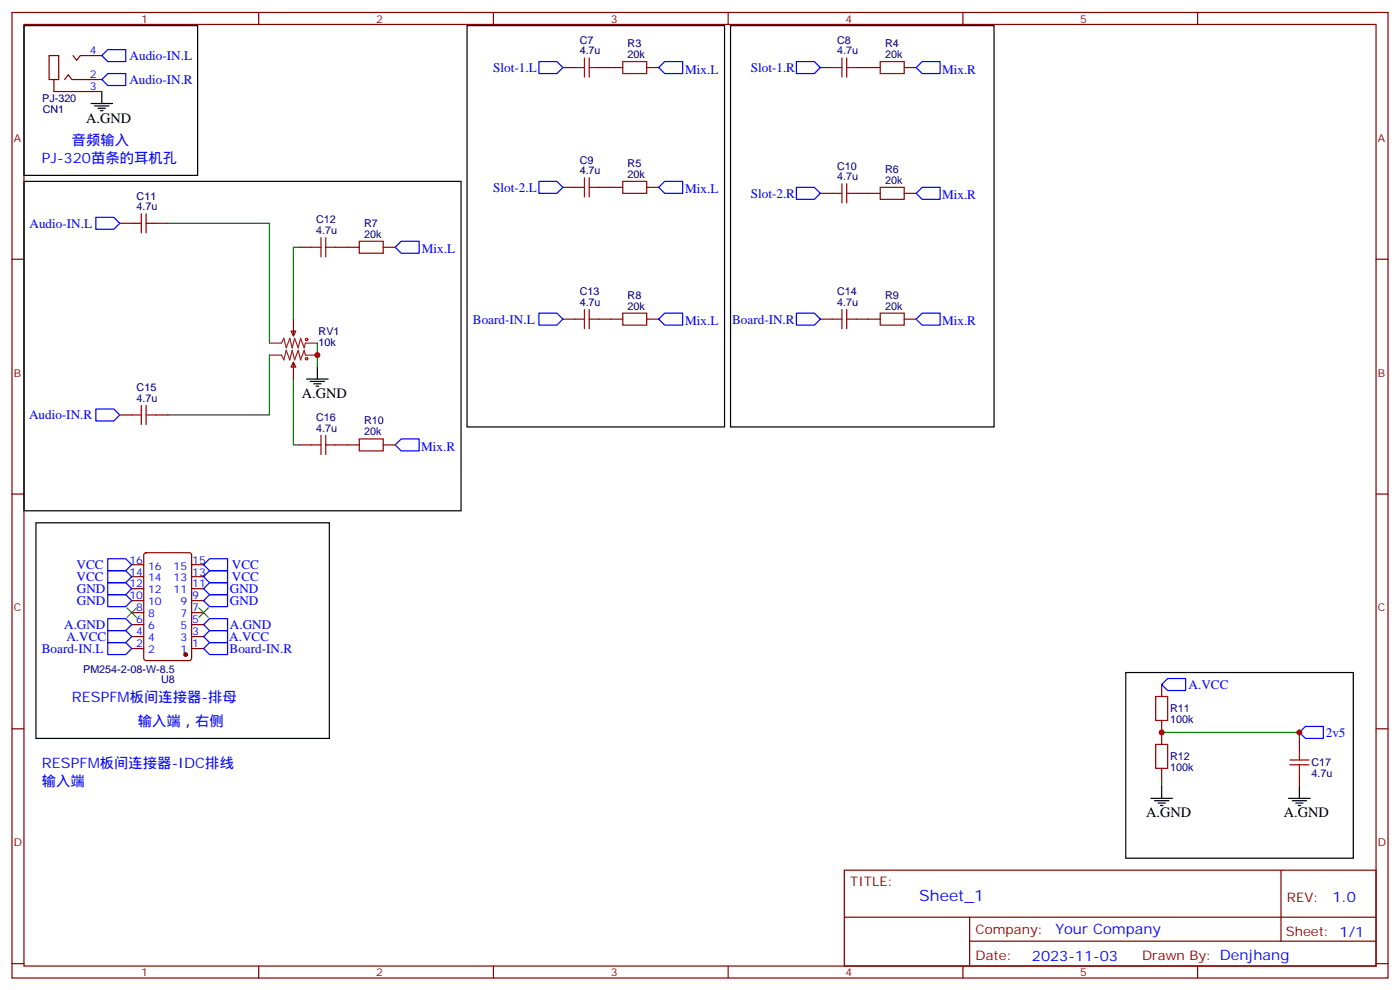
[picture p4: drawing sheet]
<svg xmlns="http://www.w3.org/2000/svg" width="412mm" height="292mm" viewBox="0 0 412 292" stroke-linecap="round" stroke-linejoin="round" font-family="sans-serif">
<g fill="none" stroke="#870000" stroke-width=".35">
<path d="M3.5 3.7h405.4v284.3h-405.4zM7.1 7.2h398.2v277.3h-398.2zM14.5 16.4h2.8v7h-2.8zM21.5 16.4l1.1 1.4 1-1.4h6.4M76.2 3.7v3.5M145.3 3.7v3.5M165.8 19.9h3.5M176.4 19.9h7M190.5 19.9h3.5M214.5 3.7v3.5M241.7 19.9h3.5M252.2 19.9h7.1"/>
<path d="M266.3 19.9h3.6M283.6 3.7v3.5M352.8 3.7v3.5M15.9 23.4v3.6h14.1M19 23.4l1.1-1.4 1.1 1.4h8.8M165.8 55.2h3.5M176.4 55.2h7M190.5 55.2h3.5M241.7 56.9h3.5M252.2 56.9h7.1M266.3 56.9h3.6M3.5 76.3h3.6"/>
<path d="M35.3 65.8h3.5M45.9 65.8h3.5M88.2 72.8h3.5M98.8 72.8h7M112.9 72.8h3.5M405.3 76.3h3.6M85.7 97.5h1.4l-.7 1.4zM86.4 94v4.9M165.8 94h3.5M176.4 94h7M190.5 94h3.5M241.7 94h3.5"/>
<path d="M252.2 94h7.1M266.3 94h3.6M86.4 106.7l.7 1.4h-1.4zM86.4 106.7v4.9M35.3 122.2h3.5M45.9 122.2h3.5M88.2 131h3.5M98.8 131h7M112.9 131h3.5M3.5 145.5h3.6M405.3 145.5h3.6M38.8 166.3h3.5"/>
<path d="M38.8 169.8h3.5M38.8 173.4h3.5M38.8 176.9h3.5M42.6 163l.4-.2h12.7l.7 .4v30.6l-.4 .7h-13l-.6-.4-.1-30.6zM56.4 166.3h3.6M56.4 169.8h3.6M56.4 173.4h3.6M56.4 176.9h3.6M38.8 191h3.5M38.8 187.5h3.5M38.8 183.9h3.5M38.8 180.4h3.5"/>
<path d="M56.4 191h3.6M56.4 187.5h3.6M56.4 183.9h3.6M56.4 180.4h3.6M3.5 214.6h3.6M342.2 201.6v3.5M342.2 212.2v7M382.8 217.5v3.5M405.3 214.6h3.6M342.2 226.3v3.5M382.8 228v3.6M248.7 256.3h156.6v28.2h-156.6z"/>
<path d="M377.3 256.3v20.9M248.7 270.1h156.5M285.6 277.2h119.6M285.6 270.1v14.1M3.5 283.8h3.6M76.2 284.5v3.5M145.3 284.5v3.5M214.5 284.5v3.5M283.6 284.5v3.5M352.8 284.5v3.5M405.3 283.8h3.6"/>
</g>
<path d="M49.4 65.8h30v35.2M88.2 72.8h-1.8v21.2M79.4 104.6v17.6h-30M86.4 111.6v19.4h1.8M93.5 101v7.1M342.2 215.7h40.6v1.8M342.2 229.8v1.8" fill="none" stroke="#008700" stroke-width=".35"/>
<g fill="none" stroke="#000" stroke-width=".35">
<path d="M7.1 7.5h51.1v44.1h-51.1zM137.6 7.5h75.8v118.2h-75.8zM215.2 7.5h77.6v118.2h-77.6zM26.8 30.5h6.4M27.9 31.2h4.2M28.9 31.9h2.1M29.6 32.6h.7M30 27v3.5M7.1 53.4h128.7v97h-128.7zM90.3 111.6h6.4M91.4 112.3h4.2M92.4 113h2.1"/>
<path d="M93.1 113.7h.7M93.5 108.1v3.5M10.6 154h86.4v63.5h-86.4zM331.6 198h67v54.7h-67zM339 235.1h6.4M340.1 235.8h4.2M341.1 236.5h2.2M341.8 237.2h.7M342.2 231.6v3.5M379.6 235.1h6.3M380.6 235.8h4.3M381.7 236.5h2.1"/>
<path d="M382.4 237.2h.7M382.8 231.6v3.5"/>
</g>
<g fill="none" stroke="#a10000" stroke-width=".35">
<path d="M169.3 19.9h2.9M172.2 17.1v5.6M173.6 17.1v5.6M173.6 19.9h2.8M183.4 18.1h7.1v3.6h-7.1zM245.2 19.9h2.8M248 17.1v5.6M249.4 17.1v5.6M249.4 19.9h2.8M259.3 18.1h7v3.6h-7zM169.3 55.2h2.9M172.2 52.4v5.6"/>
<path d="M173.6 52.4v5.6M173.6 55.2h2.8M183.4 53.4h7.1v3.5h-7.1zM245.2 56.9h2.8M248 54.1v5.7M249.4 54.1v5.7M249.4 56.9h2.8M259.3 55.2h7v3.5h-7zM38.8 65.8h2.8M41.6 62.9v5.7M43 62.9v5.7M43 65.8h2.9"/>
<path d="M91.7 72.8h2.8M94.5 70v5.6M96 72.8h2.8M96 70v5.6M105.8 71h7.1v3.6h-7.1zM169.3 94h2.9M172.2 91.2v5.6M173.6 94h2.8M173.6 91.2v5.6M183.4 92.2h7.1v3.5h-7.1zM245.2 94h2.8M248 91.2v5.6"/>
<path d="M249.4 94h2.8M249.4 91.2v5.6M259.3 92.2h7v3.5h-7zM41.6 119.4v5.6M43 119.4v5.6M38.8 122.2h2.8M43 122.2h2.9M91.7 131h2.8M94.5 128.2v5.6M96 128.2v5.6M96 131h2.8M105.8 129.3h7.1v3.5h-7.1z"/>
<path d="M340.4 219.2h3.6v7.1h-3.6zM340.4 205.1h3.6v7.1h-3.6zM379.9 225.2h5.7M379.9 223.8h5.7M382.8 221v2.8M382.8 225.2v2.8"/>
<circle cx="90.3" cy="100" r=".35"/>
<circle cx="90.3" cy="105.6" r=".35"/>
</g>
<g fill="none" stroke="#00f" stroke-width=".35">
<path d="M31.7 14.6h5.3v3.5h-5.3l-1.7-1.7zM158.7 18.1h5.3l1.8 1.8-1.8 1.8h-5.3zM195.8 18.1h5.3v3.6h-5.3l-1.8-1.8zM234.6 18.1h5.3l1.8 1.8-1.8 1.8h-5.3zM271.6 18.1h5.3v3.6h-5.3l-1.7-1.8zM31.7 21.7h5.3v3.5h-5.3l-1.7-1.8zM158.7 53.4h5.3l1.8 1.8-1.8 1.7h-5.3zM195.8 53.4h5.3v3.5h-5.3l-1.8-1.7zM234.6 55.2h5.3l1.8 1.7-1.8 1.8h-5.3zM271.6 55.2h5.3v3.5h-5.3l-1.7-1.8zM28.2 64h5.3l1.8 1.8-1.8 1.7h-5.3zM118.2 71h5.3v3.6h-5.3l-1.8-1.8z"/>
<path d="M158.7 92.2h5.3l1.8 1.8-1.8 1.7h-5.3zM195.8 92.2h5.3v3.5h-5.3l-1.8-1.7zM234.6 92.2h5.3l1.8 1.8-1.8 1.7h-5.3zM271.6 92.2h5.3v3.5h-5.3l-1.7-1.7zM28.2 120.4h5.3l1.8 1.8-1.8 1.8h-5.3zM118.2 129.3h5.3v3.5h-5.3l-1.8-1.8zM31.7 168.1h5.3l1.8 1.7-1.8 1.8h-5.3zM31.7 164.5h5.3l1.8 1.8-1.8 1.8h-5.3zM31.7 175.1h5.3l1.8 1.8-1.8 1.7h-5.3zM31.7 171.6h5.3l1.8 1.8-1.8 1.7h-5.3zM61.7 164.5h5.3v3.6h-5.3l-1.7-1.8zM61.7 168.1h5.3v3.5h-5.3l-1.7-1.8z"/>
<path d="M61.7 171.6h5.3v3.5h-5.3l-1.7-1.7zM61.7 175.1h5.3v3.5h-5.3l-1.7-1.7zM31.7 189.2h5.3l1.8 1.8-1.8 1.8h-5.3zM31.7 185.7h5.3l1.8 1.8-1.8 1.7h-5.3zM31.7 182.2h5.3l1.8 1.7-1.8 1.8h-5.3zM60 191l1.7-1.8h5.3v3.6h-5.3zM60 187.5l1.7-1.8h5.3v3.5h-5.3zM60 183.9l1.7-1.7h5.3v3.5h-5.3zM342.2 201.6l1.8-1.8h5.2v3.5h-5.2zM384.5 213.9h5.3v3.6h-5.3l-1.7-1.8z"/>
</g>
<path d="M79.4 101h3.5l.7-1.4 .7 2.8 1.1-2.8 .7 2.8 .7-2.8 1 2.8 .7-2.8 1.1 2.8 .4-1.4h3.5M79.4 104.6h3.5l.7 1.4 .7-2.8 1.1 2.8 .7-2.8 .7 2.8 1-2.8 .7 2.8 1.1-2.8 .4 1.4h3.5" fill="none" stroke="#8c2424" stroke-width=".35"/>
<circle cx="54.7" cy="192.8" r=".53" fill="#870000" stroke="#870000" stroke-width=".35"/>
<path d="M37.4 179l2.8 2.8M40.2 179l-2.8 2.8M58.6 179l2.8 2.8M61.4 179l-2.8 2.8" fill="none" stroke="#3c3" stroke-width=".35"/>
<g fill="#c00">
<circle cx="382.8" cy="215.7" r=".88"/>
<circle cx="342.2" cy="215.7" r=".88"/>
<circle cx="93.5" cy="104.6" r=".88"/>
</g>
<text font-size="4.6" fill="#00f" x="270.8" y="265.3">Sheet_1</text>
<g font-size="4.2">
<text x="25.4" y="36.1">A.GND</text>
<text x="88.9" y="117.3">A.GND</text>
<text x="337.6" y="240.7">A.GND</text>
<text x="378.2" y="240.7">A.GND</text>
</g>
<g font-size="4.2" fill="#00f">
<text x="21.2" y="42.8">音频输入</text>
<text x="12.3" y="48.1">PJ-320苗条的耳机孔</text>
<text x="21.2" y="206.9">RESPFM板间连接器-排母</text>
<text x="40.6" y="213.9">输入端，右侧</text>
<text x="12.3" y="226.3">RESPFM板间连接器-IDC排线</text>
<text x="12.3" y="231.6">输入端</text>
<text x="392.5" y="265.5">1.0</text>
<text x="310.9" y="275.1">Your Company</text>
<text x="304" y="282.9">2023-11-03</text>
</g>
<g font-size="3.9" fill="#00f">
<text x="38.2" y="17.6">Audio-IN.L</text>
<text x="145.3" y="21.3">Slot-1.L</text>
<text x="201.8" y="21.7">Mix.L</text>
<text x="221.2" y="21.2">Slot-1.R</text>
<text x="277.5" y="21.7">Mix.R</text>
<text x="38.1" y="24.7">Audio-IN.R</text>
<text x="145.3" y="56.5">Slot-2.L</text>
<text x="201.8" y="56.9">Mix.L</text>
<text x="221.2" y="58.2">Slot-2.R</text>
<text x="277.5" y="58.7">Mix.R</text>
<text x="8.7" y="67">Audio-IN.L</text>
<text x="124.2" y="74.6">Mix.L</text>
<text x="139.3" y="95.3">Board-IN.L</text>
<text x="201.8" y="95.7">Mix.L</text>
<text x="215.7" y="95.3">Board-IN.R</text>
<text x="277.5" y="95.7">Mix.R</text>
<text x="8.5" y="123.5">Audio-IN.R</text>
<text x="124" y="132.8">Mix.R</text>
<text x="22.5" y="167.6">VCC</text>
<text x="68.3" y="167.6">VCC</text>
<text x="22.5" y="171.1">VCC</text>
<text x="68.3" y="171.1">VCC</text>
<text x="22.7" y="178.1">GND</text>
<text x="22.7" y="174.6">GND</text>
<text x="67.7" y="174.6">GND</text>
<text x="67.7" y="178.1">GND</text>
<text x="18.9" y="185.2">A.GND</text>
<text x="67.7" y="185.2">A.GND</text>
<text x="19.6" y="188.7">A.VCC</text>
<text x="67.5" y="188.7">A.VCC</text>
<text x="12.3" y="192.3">Board-IN.L</text>
<text x="67.6" y="192.4">Board-IN.R</text>
<text x="350.1" y="202.8">A.VCC</text>
<text x="390.5" y="217">2v5</text>
</g>
<g font-size="3.9" fill="#800">
<text x="250.5" y="260.8">TITLE:</text>
<text x="379.1" y="265.5">REV:</text>
<text x="287.4" y="275">Company:</text>
<text x="378.7" y="275.7">Sheet: 1/1</text>
<text x="287.4" y="282.7">Date:</text>
<text x="336.4" y="282.8">Drawn By: Denjhang</text>
</g>
<g font-size="3.2" fill="#800">
<text x="41.6" y="6.7">1</text>
<text x="110.8" y="6.7">2</text>
<text x="179.9" y="6.7">3</text>
<text x="249.1" y="6.7">4</text>
<text x="318.2" y="6.7">5</text>
<text x="4.1" y="41.8">A</text>
<text x="405.9" y="41.8">A</text>
<text x="4.1" y="110.9">B</text>
<text x="405.9" y="110.9">B</text>
<text x="4.1" y="180.1">C</text>
<text x="405.9" y="180.1">C</text>
<text x="4.1" y="249.2">D</text>
<text x="405.9" y="249.2">D</text>
<text x="41.6" y="287.5">1</text>
<text x="110.8" y="287.5">2</text>
<text x="179.9" y="287.5">3</text>
<text x="249.1" y="287.5">4</text>
<text x="318.2" y="287.5">5</text>
</g>
<g font-size="3.2" fill="#00f">
<text x="26.5" y="16">4</text>
<text x="26.5" y="23.1">2</text>
<text x="26.5" y="26.6">3</text>
<text x="38.1" y="165.9">16</text>
<text x="43.6" y="167.7">16</text>
<text x="51.1" y="167.7">15</text>
<text x="56.6" y="165.9">15</text>
<text x="38.1" y="169.5">14</text>
<text x="38.1" y="173">12</text>
<text x="43.6" y="171.2">14</text>
<text x="51.1" y="171.2">13</text>
<text x="56.6" y="173">11</text>
<text x="56.6" y="169.5">13</text>
<text x="38.1" y="176.5">10</text>
<text x="43.6" y="174.8">12</text>
<text x="43.6" y="178.3">10</text>
<text x="51.1" y="174.8">11</text>
<text x="53.1" y="178.3">9</text>
<text x="56.6" y="176.5">9</text>
<text x="40.1" y="180.1">8</text>
<text x="40.1" y="183.6">6</text>
<text x="43.6" y="181.8">8</text>
<text x="43.6" y="185.3">6</text>
<text x="53.1" y="185.3">5</text>
<text x="53.1" y="181.8">7</text>
<text x="56.6" y="183.6">5</text>
<text x="56.6" y="180.1">7</text>
<text x="40.1" y="187.1">4</text>
<text x="40.1" y="190.6">2</text>
<text x="43.6" y="188.9">4</text>
<text x="53.1" y="188.9">3</text>
<text x="56.6" y="190.6">1</text>
<text x="56.6" y="187.1">3</text>
<text x="43.6" y="192.4">2</text>
<text x="53.1" y="192.4">1</text>
</g>
<g font-size="3.2" fill="#000080">
<text x="170.8" y="16">4.7u</text>
<text x="170.8" y="12.9">C7</text>
<text x="184.9" y="17.1">20k</text>
<text x="184.9" y="13.9">R3</text>
<text x="246.6" y="16">4.7u</text>
<text x="246.6" y="12.9">C8</text>
<text x="260.7" y="17.1">20k</text>
<text x="260.7" y="13.9">R4</text>
<text x="12.4" y="29.9">PJ-320</text>
<text x="12.6" y="33.4">CN1</text>
<text x="170.8" y="51.3">4.7u</text>
<text x="170.8" y="48.2">C9</text>
<text x="184.9" y="52.4">20k</text>
<text x="184.9" y="49.1">R5</text>
<text x="246.6" y="53.1">4.7u</text>
<text x="246.6" y="49.9">C10</text>
<text x="260.7" y="50.9">R6</text>
<text x="40.2" y="58.8">C11</text>
<text x="260.7" y="54.1">20k</text>
<text x="40.2" y="61.9">4.7u</text>
<text x="93.1" y="65.8">C12</text>
<text x="93.1" y="68.9">4.7u</text>
<text x="107.3" y="70">20k</text>
<text x="107.3" y="66.8">R7</text>
<text x="170.8" y="87">C13</text>
<text x="184.9" y="87.9">R8</text>
<text x="246.6" y="87">C14</text>
<text x="260.7" y="87.9">R9</text>
<text x="170.8" y="90.1">4.7u</text>
<text x="184.9" y="91.2">20k</text>
<text x="246.6" y="90.1">4.7u</text>
<text x="260.7" y="91.2">20k</text>
<text x="93.8" y="101.8">10k</text>
<text x="93.8" y="98.7">RV1</text>
<text x="40.2" y="118.3">4.7u</text>
<text x="40.2" y="115.2">C15</text>
<text x="93.1" y="124">C16</text>
<text x="107.3" y="125">R10</text>
<text x="93.1" y="127.1">4.7u</text>
<text x="107.3" y="128.2">20k</text>
<text x="24.5" y="198.1">PM254-2-08-W-8.5</text>
<text x="47.4" y="201.2">U8</text>
<text x="344.7" y="209.8">R11</text>
<text x="344.7" y="213">100k</text>
<text x="344.7" y="227.1">100k</text>
<text x="344.7" y="223.9">R12</text>
<text x="386.3" y="225.6">C17</text>
<text x="386.3" y="228.8">4.7u</text>
</g>
</svg>
